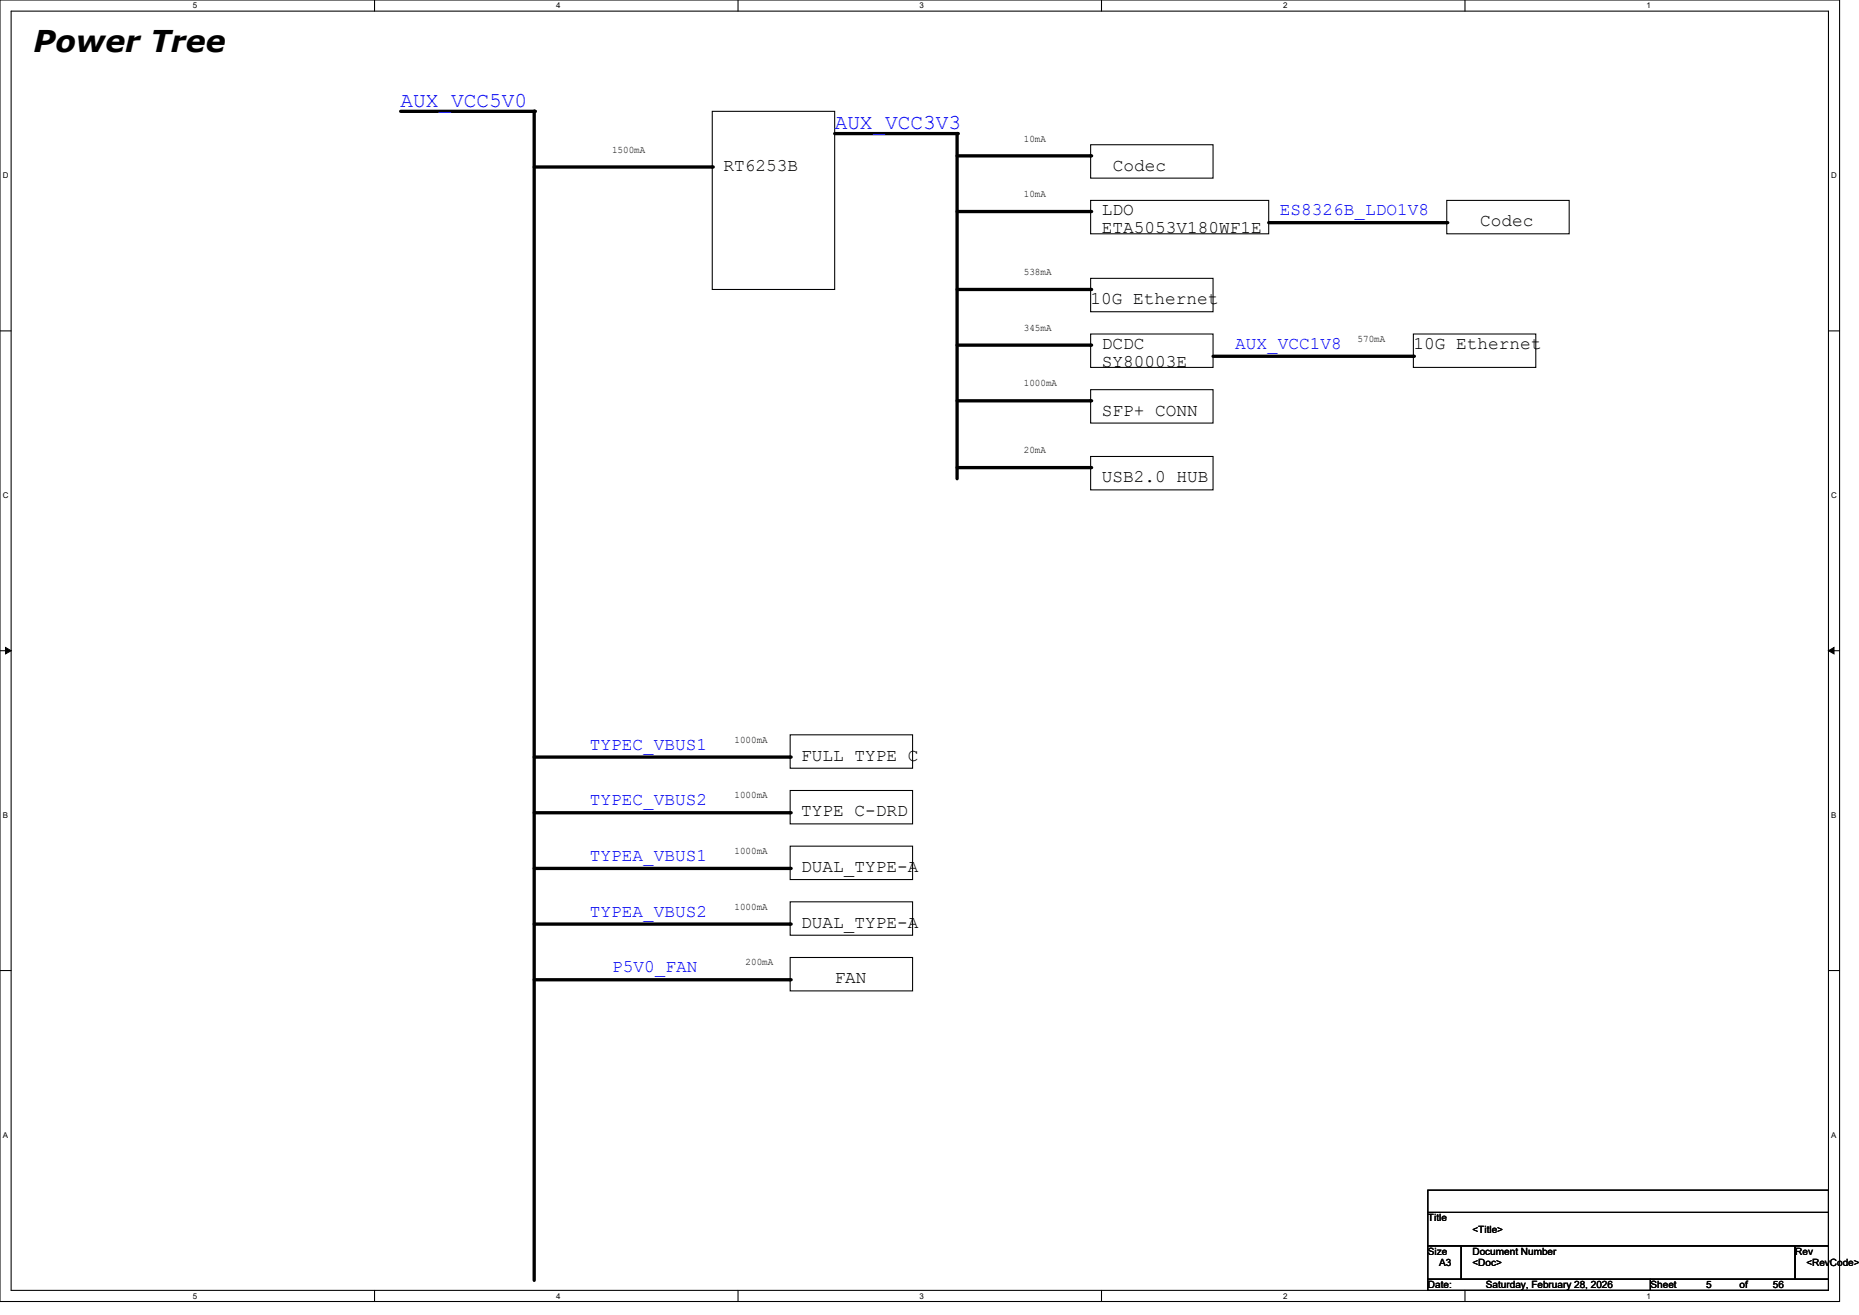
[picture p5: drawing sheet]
<svg xmlns="http://www.w3.org/2000/svg" width="297mm" height="210mm" viewBox="0 0 297 210" stroke-linecap="round" stroke-linejoin="round" font-family="sans-serif">
<path d="M0 0h293.9v207.8h-293.9zM1.8 1.8h290.3v204.3h-290.3z" fill="none" stroke="#000" stroke-width=".17"/>
<g fill="#fff">
<path d="M30.8 .2h.7v1.4h-.7z"/>
<path d="M30.8 206.2h.7v1.5h-.7z"/>
</g>
<path d="M59.8 0v1.8M59.8 206.1v1.7" fill="none" stroke="#000" stroke-width=".17"/>
<g fill="#fff">
<path d="M88.9 .2h.7v1.4h-.7z"/>
<path d="M88.9 206.2h.7v1.5h-.7z"/>
</g>
<path d="M117.9 0v1.8M117.9 206.1v1.7" fill="none" stroke="#000" stroke-width=".17"/>
<g fill="#fff">
<path d="M146.9 .2h.7v1.4h-.7z"/>
<path d="M146.9 206.2h.7v1.5h-.7z"/>
</g>
<path d="M176 0v1.8M176 206.1v1.7" fill="none" stroke="#000" stroke-width=".17"/>
<g fill="#fff">
<path d="M205 .2h.7v1.4h-.7z"/>
<path d="M205 206.2h.7v1.5h-.7z"/>
</g>
<path d="M234.1 0v1.8M234.1 206.1v1.7" fill="none" stroke="#000" stroke-width=".17"/>
<g fill="#fff">
<path d="M263.1 .2h.7v1.4h-.7z"/>
<path d="M263.1 206.2h.7v1.5h-.7z"/>
<path d="M.4 27.3h1v1.4h-1z"/>
<path d="M292.6 27.3h.9v1.4h-.9z"/>
<path d="M.4 78.4h1v1.4h-1z"/>
<path d="M292.6 78.4h.9v1.4h-.9z"/>
</g>
<path d="M0 52.8h1.8M292.1 52.8h1.8" fill="none" stroke="#000" stroke-width=".17"/>
<g fill="#fff">
<path d="M.4 129.4h.9v1.5h-.9z"/>
<path d="M292.6 129.4h.8v1.5h-.8z"/>
</g>
<path d="M0 103.9h1.8M292.1 103.9h1.8" fill="none" stroke="#000" stroke-width=".17"/>
<path d="M.9 103.4l.9 .5-.9 .5zM292.1 103.9l.9-.5v1z" fill="#000" stroke="#000" stroke-width=".16"/>
<g fill="#fff">
<path d="M.4 180.5h.9v1.4h-.9z"/>
<path d="M292.6 180.5h.8v1.4h-.8z"/>
</g>
<g fill="none" stroke="#000" stroke-width=".17">
<path d="M113.8 17.8h19.5v28.4h-19.5zM174.2 23.1h19.6v5.3h-19.6zM174.2 32h28.5v5.3h-28.5zM231.1 32h19.6v5.3h-19.6zM174.2 44.4h19.6v5.4h-19.6zM174.2 53.3h19.6v5.4h-19.6zM225.8 53.3h19.6v5.4h-19.6zM174.2 62.2h19.6v5.4h-19.6zM174.2 72.9h19.6v5.3h-19.6zM126.2 117.3h19.6v5.4h-19.6zM126.2 126.2h19.6v5.4h-19.6zM126.2 135.1h19.6v5.4h-19.6z"/>
<path d="M0 155h1.8M126.2 144h19.6v5.4h-19.6zM126.2 152.9h19.6v5.3h-19.6zM292.1 155h1.8M228.1 190.1h64v3.5h-64zM228.1 193.6h64v5.4h-64zM228.1 199h5.3v5.3h-5.3zM233.4 199h53.4v5.3h-53.4zM286.8 199h5.3v5.3h-5.3zM228.1 204.3h35.6v1.8h-35.6zM263.7 204.3h28.4v1.8h-28.4z"/>
</g>
<g fill="none" stroke="#000" stroke-width=".53">
<path d="M64 17.8h21.3v186.7M85.3 26.7h28.5M133.3 21.3h19.6v55.2M152.9 24.9h21.3M152.9 33.8h21.3M202.7 35.6h28.4M152.9 46.2h21.3M152.9 55.1h21.3M193.8 56.9h32M152.9 64h21.3M152.9 74.7h21.3M85.3 120.9h40.9"/>
<path d="M85.3 129.8h40.9M85.3 138.7h40.9M85.3 147.6h40.9M85.3 156.5h40.9"/>
</g>
<g fill="#000">
<circle cx="85.3" cy="17.8" r=".26"/>
<circle cx="113.8" cy="26.7" r=".26"/>
<circle cx="152.9" cy="21.3" r=".26"/>
<circle cx="174.2" cy="33.8" r=".26"/>
<circle cx="174.2" cy="24.9" r=".26"/>
<circle cx="231.1" cy="35.6" r=".26"/>
<circle cx="174.2" cy="46.2" r=".26"/>
<circle cx="174.2" cy="55.1" r=".26"/>
<circle cx="225.8" cy="56.9" r=".26"/>
<circle cx="174.2" cy="74.7" r=".26"/>
<circle cx="174.2" cy="64" r=".26"/>
<circle cx="126.2" cy="129.8" r=".26"/>
<circle cx="126.2" cy="120.9" r=".26"/>
<circle cx="126.2" cy="138.7" r=".26"/>
<circle cx="126.2" cy="156.5" r=".26"/>
<circle cx="126.2" cy="147.6" r=".26"/>
</g>
<text font-size="4.8" x="5.3" y="8.4">Power Tree</text>
<g font-size="3.4" fill="#00f">
<text x="64" y="17">AUX_VCC5V0</text>
<text x="133.4" y="20.6">AUX_VCC3V3</text>
</g>
<g font-size="2.8">
<text x="115.6" y="27.3">RT6253B</text>
<text x="177.8" y="27.3">Codec</text>
<text x="176" y="34.4">LDO</text>
<text x="176" y="37.2">ETA5053V180WF1E</text>
<text x="236.5" y="36.1">Codec</text>
<text x="174.2" y="48.6">10G Ethernet</text>
<text x="176" y="55.7">DCDC</text>
<text x="176" y="58.5">SY80003E</text>
<text x="225.8" y="55.7">10G Ethernet</text>
<text x="176" y="66.4">SFP+ CONN</text>
<text x="176" y="77">USB2.0 HUB</text>
<text x="128" y="121.5">FULL TYPE C</text>
<text x="128" y="130.4">TYPE C-DRD</text>
<text x="128" y="139.3">DUAL_TYPE-A</text>
<text x="128" y="148.2">DUAL_TYPE-A</text>
<text x="133.4" y="157">FAN</text>
</g>
<g font-size="2.8" fill="#00f">
<text x="204.5" y="34.4">ES8326B_LDO1V8</text>
<text x="197.4" y="55.7">AUX_VCC1V8</text>
<text x="94.2" y="119.7">TYPEC_VBUS1</text>
<text x="94.2" y="128.6">TYPEC_VBUS2</text>
<text x="94.2" y="137.5">TYPEA_VBUS1</text>
<text x="94.2" y="146.4">TYPEA_VBUS2</text>
<text x="97.8" y="155.3">P5V0_FAN</text>
</g>
<g font-size="1.6">
<text x="163.6" y="22.6">10mA</text>
<text x="97.8" y="24.4">1500mA</text>
<text x="163.6" y="31.5">10mA</text>
<text x="163.6" y="43.9">538mA</text>
<text x="163.6" y="52.8">345mA</text>
<text x="216.9" y="54.6">570mA</text>
<text x="163.6" y="61.7">1000mA</text>
<text x="163.6" y="72.4">20mA</text>
<text x="117.3" y="118.6">1000mA</text>
<text x="117.3" y="127.5">1000mA</text>
<text x="117.3" y="136.4">1000mA</text>
<text x="117.3" y="145.3">1000mA</text>
<text x="119.1" y="154.2">200mA</text>
<text x="228.1" y="195.1">Title</text>
<text x="235.2" y="196.8">&lt;Title&gt;</text>
<text x="228.1" y="200.4">Size</text>
<text x="229.9" y="202.2">A3</text>
<text x="235.2" y="200.4">Document Number</text>
<text x="235.2" y="202.2">&lt;Doc&gt;</text>
<text x="286.8" y="200.4">Rev</text>
<text x="288.6" y="202.2">&lt;RevCode&gt;</text>
<text x="228.1" y="205.7">Date:</text>
<text x="237.4" y="205.7">Saturday, February 28, 2026</text>
<text x="263.7" y="205.7">Sheet</text>
<text x="272.6" y="205.7">5</text>
<text x="277.9" y="205.7">of</text>
<text x="283.3" y="205.7">56</text>
</g>
<g font-size="1.3">
<text x="30.8" y="1.3">5</text>
<text x="88.9" y="1.3">4</text>
<text x="146.9" y="1.3">3</text>
<text x="205" y="1.3">2</text>
<text x="263.1" y="1.3">1</text>
<text x=".4" y="28.5">D</text>
<text x="292.5" y="28.5">D</text>
<text x=".4" y="79.5">C</text>
<text x="292.5" y="79.5">C</text>
<text x=".4" y="130.6">B</text>
<text x="292.5" y="130.6">B</text>
<text x=".4" y="181.7">A</text>
<text x="292.5" y="181.7">A</text>
<text x="30.8" y="207.4">5</text>
<text x="88.9" y="207.4">4</text>
<text x="146.9" y="207.4">3</text>
<text x="205" y="207.4">2</text>
<text x="263.1" y="207.4">1</text>
</g>
</svg>
